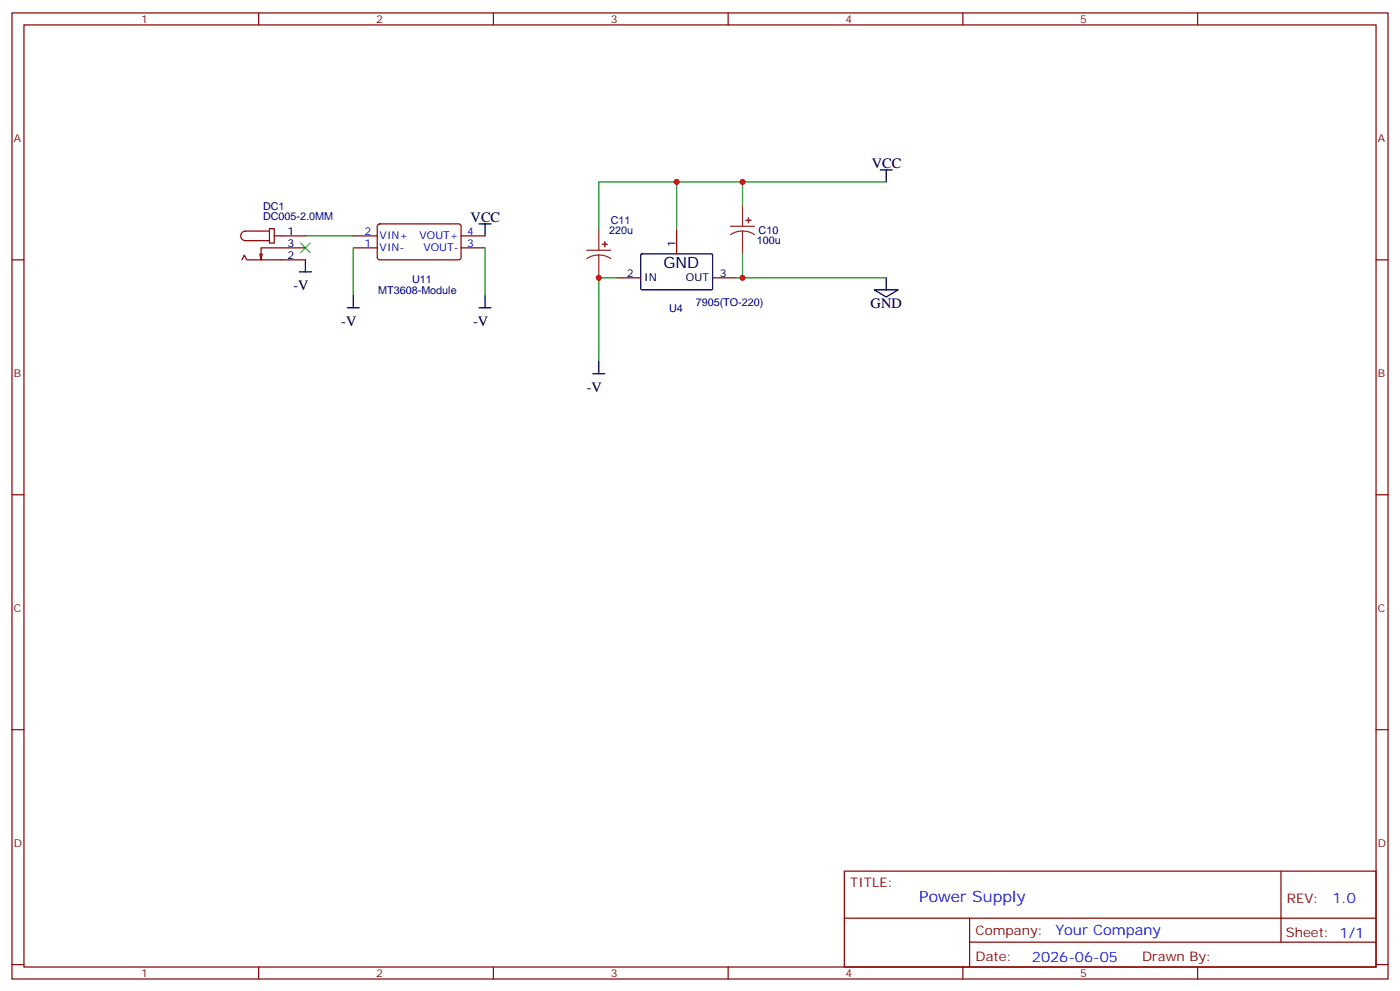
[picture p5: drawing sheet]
<svg xmlns="http://www.w3.org/2000/svg" width="412mm" height="292mm" viewBox="0 0 412 292" stroke-linecap="round" stroke-linejoin="round" font-family="sans-serif">
<g fill="none" stroke="#870000" stroke-width=".35">
<path d="M3.5 3.8h405.4v284.3h-405.4zM7.1 7.3h398.2v277.3h-398.2zM76.2 3.8v3.5M145.3 3.8v3.5M214.5 3.8v3.5M283.6 3.8v3.5M352.8 3.8v3.5M3.5 76.5h3.6M71.3 76.5l.7-1.4 .7 1.4h17.3M77.3 74.7l-.4 1.8M79.4 67.3h1.4v4.2h-1.4zM79.4 68h-7.1a1.41 1.41 0 0 0-1.4 1.4 1.41 1.41 0 0 0 1.4 1.4h7.1"/>
<path d="M80.8 69.4h9.2M90 73h-13.1v3.5l-.3-1.8M104.1 73h7M104.1 69.4h7M111.4 66.1l.4-.2 23.6 .1 .4 .6v9.5l-.7 .4-23.5-.1-.5-.6v-9.2zM135.8 73h7.1M135.8 69.4h7.1M199.3 67.7v7M405.3 76.5h3.6M181.7 81.8h7M209.9 81.8h7.1M3.5 145.6h3.6"/>
<path d="M405.3 145.6h3.6M3.5 214.8h3.6M405.3 214.8h3.6M248.7 256.4h156.6v28.2h-156.6zM377.3 256.4v20.9M248.7 270.2h156.5M285.6 277.3h119.6M285.6 270.2v14.2M3.5 283.9h3.6M76.2 284.6v3.5M145.3 284.6v3.5M214.5 284.6v3.5"/>
<path d="M283.6 284.6v3.5M352.8 284.6v3.5M405.3 283.9h3.6"/>
</g>
<path d="M88.5 71.5l2.9 2.9M91.4 71.5l-2.9 2.9" fill="none" stroke="#3c3" stroke-width=".35"/>
<path d="M199.3 53.6h-22.9v14.1M218.7 53.6v7M261.1 53.6h-61.8v14.1M90 69.4h14.1M104.1 73v14.1M142.9 73v14.1M218.7 74.7v7.1M181.7 81.8h-5.3v24.7M217 81.8h44.1" fill="none" stroke="#008700" stroke-width=".35"/>
<g fill="none" stroke="#000" stroke-width=".35">
<path d="M259.3 50h3.5M261.1 50v3.6M90 76.5v3.5M141.1 65.9h3.5M142.9 65.9v3.5M188.8 74.9l.3-.2 20.6 .1 .2 .3-.1 10-.3 .2-20.6-.1-.2-.3zM88.2 80h3.5M102.3 90.6h3.5M104.1 87.1v3.5M141.1 90.6h3.5M142.9 87.1v3.5M257.5 85.3h7.1l-3.5 2.1z"/>
<path d="M261.1 81.8v3.5M174.6 110h3.6M176.4 106.5v3.5"/>
</g>
<path d="M172.9 73.7h7M176.4 75.1l-1.9 .2-1.6 .8M176.4 75.1l1.8 .2 1.7 .8M176.4 67.7v6M176.4 75.1v6.7M215.2 66.6h7M218.7 68l-1.8 .3-1.7 .8M218.7 68l1.9 .3 1.6 .8M218.7 60.6v6M218.7 68v6.7" fill="none" stroke="#8c2424" stroke-width=".35"/>
<g fill="#8c2424" stroke="#8c2424" stroke-width=".35">
<path d="M219.8 64.8l1.4 .1z"/>
<path d="M220.5 64.1v1.4z"/>
<path d="M177.4 71.9h1.5z"/>
<path d="M178.1 71.2l.1 1.4z"/>
</g>
<g fill="#c00">
<circle cx="218.7" cy="53.6" r=".88"/>
<circle cx="199.3" cy="53.6" r=".88"/>
<circle cx="176.4" cy="81.8" r=".88"/>
<circle cx="218.7" cy="81.8" r=".88"/>
</g>
<text font-size="4.6" x="195.4" y="79">GND</text>
<text font-size="4.6" fill="#00f" x="270.8" y="265.4">Power Supply</text>
<g font-size="4.2">
<text x="256.8" y="49.3">VCC</text>
<text x="138.6" y="65.2">VCC</text>
<text x="86.4" y="85.3">-V</text>
<text x="100.5" y="95.9">-V</text>
<text x="139.3" y="95.9">-V</text>
<text x="256.5" y="90.6">GND</text>
<text x="172.9" y="115.3">-V</text>
</g>
<g font-size="4.2" fill="#00f">
<text x="392.5" y="265.7">1.0</text>
<text x="310.9" y="275.2">Your Company</text>
<text x="304" y="283">2026-06-05</text>
</g>
<g font-size="3.9" fill="#800">
<text x="250.5" y="261">TITLE:</text>
<text x="379.1" y="265.7">REV:</text>
<text x="287.4" y="275.2">Company:</text>
<text x="378.7" y="275.8">Sheet: 1/1</text>
<text x="287.4" y="282.9">Date:</text>
<text x="336.4" y="282.9">Drawn By:</text>
</g>
<g font-size="3.2" fill="#800">
<text x="41.6" y="6.8">1</text>
<text x="110.8" y="6.8">2</text>
<text x="179.9" y="6.8">3</text>
<text x="249.1" y="6.8">4</text>
<text x="318.2" y="6.8">5</text>
<text x="4.1" y="41.9">A</text>
<text x="405.9" y="41.9">A</text>
<text x="4.1" y="111.1">B</text>
<text x="405.9" y="111.1">B</text>
<text x="4.1" y="180.2">C</text>
<text x="405.9" y="180.2">C</text>
<text x="4.1" y="249.3">D</text>
<text x="405.9" y="249.3">D</text>
<text x="41.6" y="287.6">1</text>
<text x="110.8" y="287.6">2</text>
<text x="179.9" y="287.6">3</text>
<text x="249.1" y="287.6">4</text>
<text x="318.2" y="287.6">5</text>
</g>
<g font-size="3.2" fill="#000080">
<text x="77.5" y="64.8">DC005-2.0MM</text>
<text x="77.5" y="61.7">DC1</text>
<text x="179.9" y="65.9">C11</text>
<text x="179.4" y="68.9">220u</text>
<text x="223" y="71.9">100u</text>
<text x="223.5" y="68.9">C10</text>
<text x="121.4" y="83.2">U11</text>
<text x="111.4" y="86.6">MT3608-Module</text>
<text x="197.1" y="91.8">U4</text>
<text x="204.9" y="90.1">7905(TO-220)</text>
</g>
<g font-size="3.2">
<text x="84.7" y="69.1">1</text>
<text x="84.7" y="72.6">3</text>
<text x="84.7" y="76.1">2</text>
<text x="199" y="72.6" transform="rotate(-90 199 72.6)">1</text>
<text x="184.6" y="81.4">2</text>
<text x="189.8" y="82.8">IN</text>
<text x="202.1" y="82.8">OUT</text>
<text x="212" y="81.4">3</text>
</g>
<g font-size="3.2" fill="#00f">
<text x="107.3" y="69.1">2</text>
<text x="111.8" y="70.5">VIN+</text>
<text x="123.6" y="70.5">VOUT+</text>
<text x="137.6" y="69.1">4</text>
<text x="107.3" y="72.6">1</text>
<text x="111.8" y="74">VIN-</text>
<text x="124.7" y="74">VOUT-</text>
<text x="137.6" y="72.6">3</text>
</g>
</svg>
